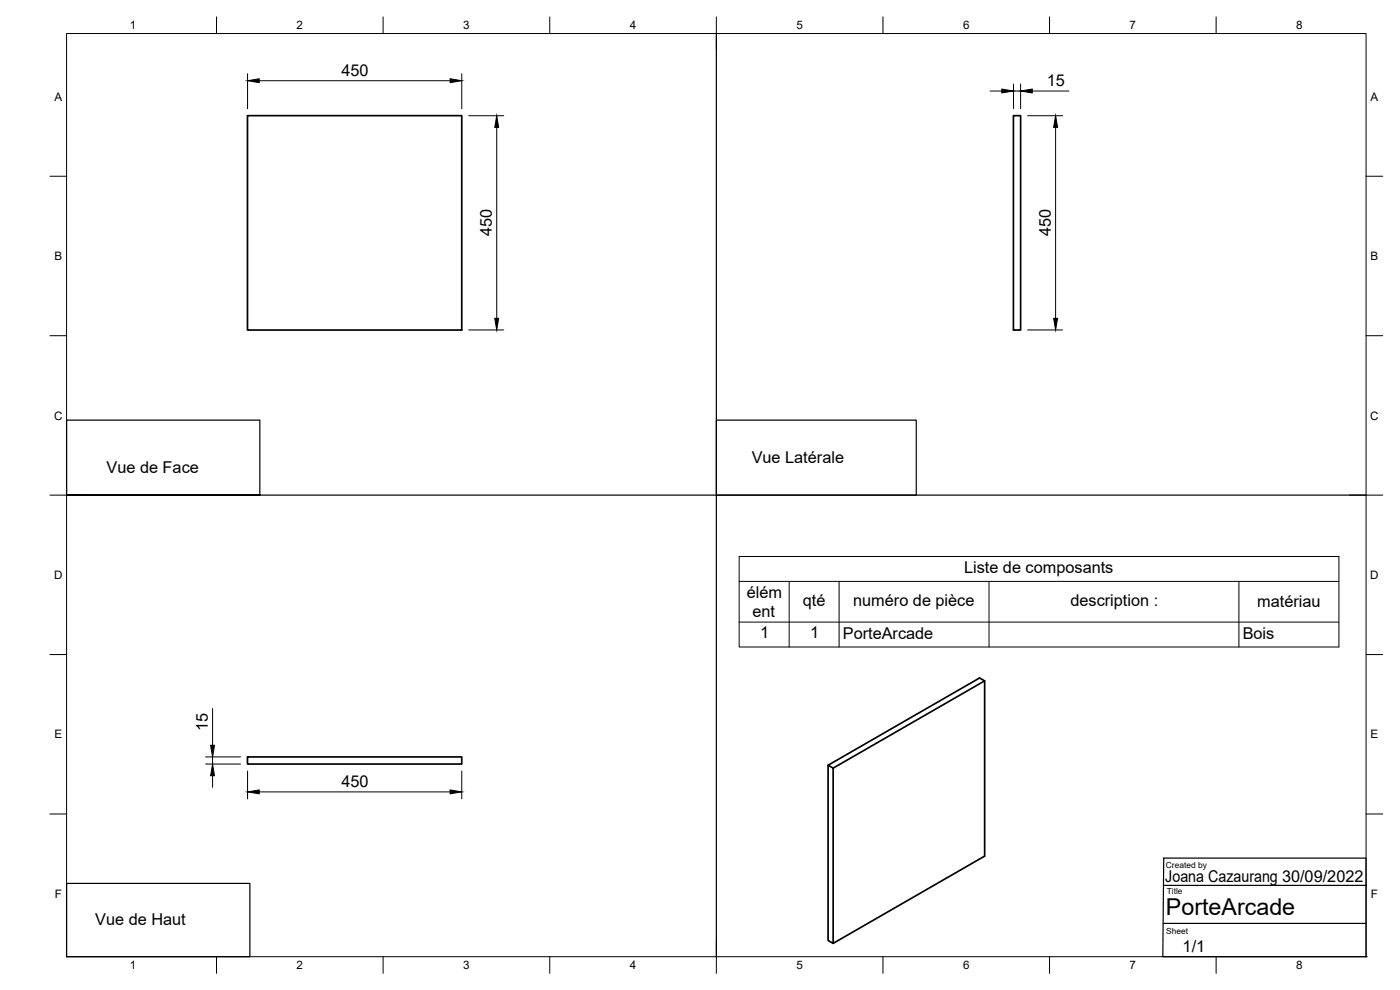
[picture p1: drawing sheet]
<svg xmlns="http://www.w3.org/2000/svg" width="420mm" height="297mm" viewBox="0 0 420 297" stroke-linecap="round" stroke-linejoin="round" font-family="sans-serif">
<!-- layer: Visible -->
<path d="M74.3 34.7h64.3v64.3h-64.3zM304.1 34.7h2.2v64.3h-2.2zM295.5 204.3l-45.5 26.2M74.3 227.1h64.3v2.1h-64.3zM248.5 229.6v52.6l1.5 .8 45.5-26.1v-52.6l-1.5-.9-45.5 26.2 1.5 .9v52.5" fill="none" stroke="#000" stroke-width=".51"/>
<!-- layer: Border -->
<g fill="none" stroke="#000" stroke-width=".3">
<path d="M20 10.1h390v276.9h-390zM65 5.1v5M115 5.1v5M165 5.1v5M215 5.1v10M265 5.1v5M315 5.1v5M365 5.1v5M15 52.9h5M410 52.9h5M15 100.7h5M410 100.7h5"/>
<path d="M15 148.6h10M405 148.6h10M15 196.4h5M410 196.4h5M15 244.2h5M410 244.2h5M65 287v5M115 287v5M165 287v5M215 282.1v9.9M265 287v5M315 287v5"/>
<path d="M365 287v5"/>
</g>
<!-- layer: TitleBlock -->
<path d="M349.2 257.5h60.8v29.5h-61l.2-29.5M349.1 277.1h60.9M349.3 265.6h60.8" fill="none" stroke="#000" stroke-width=".36"/>
<circle cx="410" cy="287" r=".18" fill="#000"/>
<!-- layer: Sketch1 -->
<path d="M215 10.1v276.9M215 126.1h60v22.5h-60zM20 148.6v-22.5h58v22.5h-58h390M20 265.1h55v21.9h-55z" fill="none" stroke="#000" stroke-width=".36"/>
<!-- layer: Parts Lists -->
<path d="M221.8 167h180v27.1h-180zM221.8 174.4h180M236.8 174.4v19.7M251.8 174.4v19.7M296.8 174.4v19.7M371.8 174.4v19.7M221.8 186.7h180" fill="none" stroke="#000" stroke-width=".3"/>
<!-- layer: FD_Dimensions -->
<g fill="none" stroke="#000" stroke-width=".3">
<path d="M74.3 22.1v10.5M77.8 24.2h57.3M138.6 22.1v10.5M140.7 34.7h10.5M149.1 38.2v57.3M297.2 27.3h3.5M304.2 25.2v7.4M304.2 27.3h2.1M306.3 25.2v7.4M308.4 34.7h10.5M309.8 27.3h11M316.8 38.2v57.3"/>
<path d="M140.7 99h10.5M308.4 99h10.5M63.8 212.6v11M61.7 229.2h10.5M61.7 227.1h10.5M63.8 227.1v2.1M63.8 232.7v3.5M74.3 231.3v8.4M77.8 237.6h57.3M138.6 231.3v8.4"/>
</g>
<path d="M74.3 24.2l3.5-.6v1.2zM135.1 23.6l3.5 .6-3.5 .6zM149.1 34.7l.5 3.5h-1.1zM300.7 26.7l3.5 .6-3.5 .6zM306.3 27.3l3.5-.6v1.2zM316.8 34.7l.6 3.5h-1.2zM148.5 95.5h1.1l-.5 3.5zM316.2 95.5h1.2l-.6 3.5zM63.8 229.2l.6 3.5h-1.2zM63.2 223.6h1.2l-.6 3.5zM74.3 237.6l3.5-.6v1.2zM135.1 237l3.5 .6-3.5 .6z" fill="#000" stroke="#000" stroke-width=".3"/>
<text font-size="7" x="349.9" y="274.7">PorteArcade</text>
<g font-size="4.9">
<text x="102.4" y="22.8">450</text>
<text x="314.2" y="25.9">15</text>
<text x="147.6" y="70.9" transform="rotate(-90 147.6 70.9)">450</text>
<text x="315.3" y="70.9" transform="rotate(-90 315.3 70.9)">450</text>
<text x="32" y="141.9">Vue de Face</text>
<text x="225.6" y="138.9">Vue Latérale</text>
<text x="289.3" y="172">Liste de composants</text>
<text x="224.1" y="179.4">élém</text>
<text x="225.8" y="185.2">ent</text>
<text x="240.9" y="181.8">qté</text>
<text x="256.1" y="181.8">numéro de pièce</text>
<text x="321.3" y="181.8">description :</text>
<text x="377.3" y="182.3">matériau</text>
<text x="228.2" y="191.6">1</text>
<text x="243.1" y="191.6">1</text>
<text x="252.9" y="191.7">PorteArcade</text>
<text x="373" y="191.7">Bois</text>
<text x="62.3" y="219.2" transform="rotate(-90 62.3 219.2)">15</text>
<text x="102.4" y="236.1">450</text>
<text x="349.7" y="264.6">Joana Cazaurang 30/09/2022</text>
<text x="28.6" y="277.6">Vue de Haut</text>
<text x="354.9" y="285.6">1/1</text>
</g>
<g font-size="3.5">
<text x="39" y="8.8">1</text>
<text x="89" y="8.8">2</text>
<text x="139" y="8.8">3</text>
<text x="189" y="8.8">4</text>
<text x="239" y="8.8">5</text>
<text x="289" y="8.8">6</text>
<text x="339" y="8.8">7</text>
<text x="389" y="8.8">8</text>
<text x="16.3" y="30.2">A</text>
<text x="411.3" y="30.2">A</text>
<text x="16.3" y="78">B</text>
<text x="411.3" y="78">B</text>
<text x="16.2" y="125.9">C</text>
<text x="411.2" y="125.9">C</text>
<text x="16.2" y="173.7">D</text>
<text x="411.2" y="173.7">D</text>
<text x="16.3" y="221.6">E</text>
<text x="411.3" y="221.6">E</text>
<text x="16.4" y="269.4">F</text>
<text x="411.4" y="269.4">F</text>
<text x="39" y="290.8">1</text>
<text x="89" y="290.8">2</text>
<text x="139" y="290.8">3</text>
<text x="189" y="290.8">4</text>
<text x="239" y="290.8">5</text>
<text x="289" y="290.8">6</text>
<text x="339" y="290.8">7</text>
<text x="389" y="290.8">8</text>
</g>
<g font-size="2.5">
<text x="349.9" y="260.3">Created by</text>
<text x="350.2" y="268.3">Title</text>
<text x="350" y="280.1">Sheet</text>
</g>
</svg>
